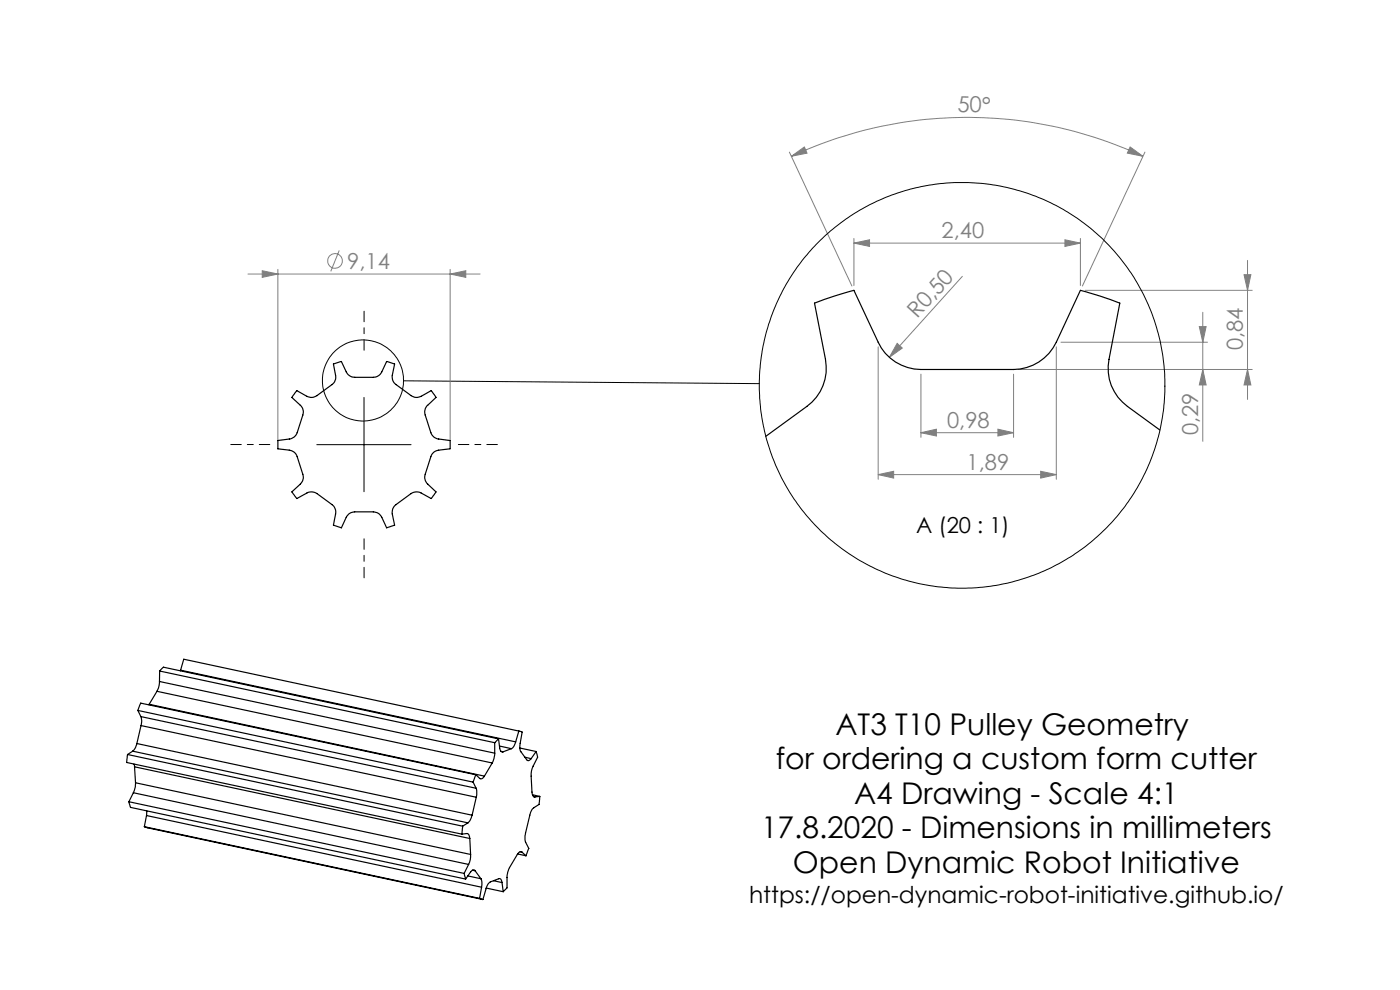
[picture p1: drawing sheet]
<svg xmlns="http://www.w3.org/2000/svg" width="297mm" height="210mm" viewBox="0 0 297 210" stroke-linecap="round" stroke-linejoin="round" font-family="sans-serif">
<g fill="none" stroke="#808080" stroke-width=".21">
<path d="M167.5 32.3l13.2 28.4M167.9 33.2l2.7-2 .6 1.3zM167.9 33.2a88.3 88.3 0 0 1 74.6 0M239.7 31.2l2.8 2-3.4-.7zM242.9 32.3l-13.3 28.4M52.6 58.1h49.2M55.6 57.4l3.3 .7-3.3 .7zM58.9 57.1v36.2M72 53.1l-1.8 4.5M95.5 58.1l3.3-.7v1.4zM95.5 57.1v36.2M181.2 51.6l3.3-.7v1.4z"/>
<path d="M181.2 50.6v10M181.2 51.6h48M204.2 58.6l-15.5 17.2M225.9 50.9l3.3 .7-3.3 .7zM229.2 50.6v10M263.9 58.3h1.5l-.7 3.3zM264.7 55.2v29.5M186.3 73.6v28.1M190.3 72.8l1.1 1-2.7 2zM195.4 79.4v13.4M215 79.4v13.4M216 78.4h49.6"/>
<path d="M224.1 73.6v28.1M225.1 72.6h31.1M230.2 61.6h35.4M254.4 69.3h1.5l-.7 3.3zM255.2 66.2v27.4M255.2 78.4l.7 3.3h-1.5zM264.7 78.4l.7 3.3h-1.5zM195.4 91.8l3.2-.8v1.5zM195.4 91.8h19.6M211.7 91l3.3 .8-3.3 .7zM220.8 100l3.3 .7-3.3 .7zM186.3 100.7l3.3-.7v1.4z"/>
<path d="M186.3 100.7h37.8"/>
<circle cx="71.1" cy="55.3" r="1.56"/>
</g>
<g fill="none" stroke="#000" stroke-width=".21">
<path d="M67.2 94.3h20M77.2 84.3v20M85.6 80.8l75.5 .6"/>
<circle cx="77" cy="80.7" r="8.6"/>
</g>
<path d="M77.2 74.3v-8.3M57.2 94.3h-8.2M97.2 94.3h8.3M77.2 114.3v8.3" fill="none" stroke="#000" stroke-width=".21" stroke-dasharray="15.2 1.3 1.3 1.3" stroke-dashoffset="13"/>
<g fill="#808080">
<path d="M190.3 72.8l1.1 1-2.7 2z"/>
<path d="M239.7 31.2l2.8 2-3.4-.7zM167.9 33.2l2.7-2 .6 1.3z"/>
<path d="M211.7 91l3.3 .8-3.3 .7zM195.4 91.8l3.2-.8v1.5zM220.8 100l3.3 .7-3.3 .7zM186.3 100.7l3.3-.7v1.4z"/>
<path d="M181.2 51.6l3.3-.7v1.4zM225.9 50.9l3.3 .7-3.3 .7z"/>
<path d="M95.5 58.1l3.3-.7v1.4zM55.6 57.4l3.3 .7-3.3 .7z"/>
<path d="M264.7 78.4l.7 3.3h-1.5zM263.9 58.3h1.5l-.7 3.3zM255.2 78.4l.7 3.3h-1.5zM254.4 69.3h1.5l-.7 3.3z"/>
</g>
<g fill="none" stroke="#000" stroke-width=".25">
<path d="M63 82.9l2.1 1.2a1.99 1.99 0 0 0 2.1-.2l3.2-2.3a2.02 2.02 0 0 0 .8-2l-.5-2.4 1.5-.5h.2l1 2.2a2.02 2.02 0 0 0 1.8 1.1h4a2.02 2.02 0 0 0 1.8-1.1l1-2.2 1.5 .4 .2 .1-.5 2.4a1.95 1.95 0 0 0 .8 2l3.2 2.3a1.99 1.99 0 0 0 2.2 .2l2.1-1.2 .6 .8 .4 .6-1.8 1.7a2 2 0 0 0-.5 2l1.2 3.8a1.97 1.97 0 0 0 1.7 1.3l2.4 .3v.3v1.5l-2.4 .3a1.93 1.93 0 0 0-1.7 1.4l-1.2 3.7a2.05 2.05 0 0 0 .5 2.1l1.8 1.6-.4 .6-.6 .9-2.1-1.2a2.08 2.08 0 0 0-2.2 .1l-3.2 2.3a1.97 1.97 0 0 0-.8 2l.5 2.4-1.7 .6-1-2.3a2.02 2.02 0 0 0-1.8-1.1h-4a2.02 2.02 0 0 0-1.8 1.1l-1 2.3-1.7-.6 .5-2.4a2.04 2.04 0 0 0-.8-2l-3.2-2.3a2.08 2.08 0 0 0-2.1-.1l-2.1 1.2-.8-1.1-.3-.4 1.8-1.6a2.05 2.05 0 0 0 .5-2.1l-1.2-3.7a1.93 1.93 0 0 0-1.6-1.4l-2.5-.3v-1.8l2.5-.3a1.97 1.97 0 0 0 1.6-1.3l1.2-3.8a2 2 0 0 0-.5-2l-1.8-1.7zM246.1 91.2l-6.9-5a9.9 9.9 0 0 1-3.9-10l2.3-11.9-4.2-1.5-4.2-1.2-5.1 11a10.1 10.1 0 0 1-9.1 5.8h-19.6a10 10 0 0 1-9.1-5.8l-5.1-11-4.2 1.2-4.2 1.5 2.3 11.9a10 10 0 0 1-3.9 10l-8.7 6.4M28.2 159.3l-1.1 .7M28.2 159.3l71.1 15.2M29 157.7l-.2 .8-.6 .8M29 157.7l71.2 15.2M29.2 150.7l.6-1.6 71.2 15.3M29.2 150.7l71.2 15.2M29.2 150.7l.7 1.3M29.9 152a2.84 2.84 0 0 1 0 1.9M29.9 152l71.1 15.2M29.9 153.9l71.1 15.2"/>
<path d="M29.9 153.9l-.9 3.8M31.6 149.4l71.2 15.2M31.6 149.4v.1M33.3 146.6l71.1 15.2M33.3 146.6l-1.7 2.8M33.8 144.6l-.2 1.3-.3 .7M33.8 144.6l71.2 15.2M33.9 142.3l.8-.8 71.1 15.2M33.9 142.3l71.1 15.2M33.9 142.3l-.1 2.3M38.3 142.2l71.1 15.2M38.3 142.2v.1"/>
<path d="M38.3 142.2l.7-2.4 71.1 15.3M105 159.8l-.2 1.1-.4 .9M105 157.5v2.3M105.8 156.7l-.8 .8M105.8 156.7l.2 2a.64 .64 0 0 0 .7 .8M106 158.2l2.5 .6M106.3 159.4l.4 .1M108.5 158.8l-1.8 .7M109.4 157.4a2.04 2.04 0 0 1-.9 1.4M110.1 155.1l.7 .2-.5 2.4a2.39 2.39 0 0 0 .2 1.8l1.2 1.6a.54 .54 0 0 0 .6 .2 .54 .54 0 0 0 .4-.4M110.1 155.1l-.7 2.3M110.3 158.7l3.4 .7"/>
<path d="M113.7 159.4l.4 1.2-1.2 2.4-.2 1.1 .2 3.9a.86 .86 0 0 0 .6 1M113.7 159.4l-1 1.5M27.1 160l-.2 1.7 71.1 15.2M27.1 160l71 15.3M27.3 170.1l.4 1.2 71.1 15.2M27.3 170.1l71.2 15.2M28.3 168.2l-1 1.9M28.3 168.2l71.1 15.2M28.4 162.1l.1 .6M28.5 162.7l71.2 15.2M28.5 162.7l.3 3.3M28.8 166l-.1 .9-.4 1.3"/>
<path d="M28.8 166l71 15.2M30.6 175.4l71.8 15.4M30.6 175.4l71.1 15.2M31.1 173l71.1 15.2M31.1 173l-.5 2.4M31.1 172v1M98 176.9l1.1-.1a.89 .89 0 0 1 .6 1.1M98.1 175.3l-.1 1.6M99.3 174.5l-1.2 .8M99.7 177.9l.1 3.3M100.2 172.9l-.4 1-.5 .6M100.4 165.9l.6 1.3"/>
<path d="M101 164.4l-.6 1.5M101 164.4l.8 .7a.71 .71 0 0 0 1-.5M101 167.2l.1 .6-.1 1.3M101 169.1l-.8 3.8M104.4 161.8l-1.6 2.8M111.3 160.6l1.4 .3M113 168.6l1.5 .3M113.2 169h.3M114.5 168.9l-.1 1.7-1.4 .9-.5 .9-1 4.4-.1 1.7 .8 1.5-.6 1.5M114.5 168.9l-1 .1M98.5 185.3l.3 1.2M99.2 185.8l2.8 .6"/>
<path d="M99.4 183.4l-.9 1.9M99.8 181.2v1.1l-.4 1.1M100.2 184.6l.6 .1M100.8 184.7a.56 .56 0 0 0-1 .3l-1 1.5M100.8 184.7l1.2 1.7M101.7 190.6l.7 .2M102 186.4l.2 .7v1.1M102.2 188.2l-.5 2.4M103.2 188.4l3.6 .8M104.7 186.8l1.8 .4M106.5 187.2a.64 .64 0 0 0-.7-.8l-1.8 .7a2.04 2.04 0 0 0-.9 1.4l-.7 2.3M106.5 187.2l.3 2"/>
<path d="M109.8 181.1l1.8 .4M110.3 180.7l.4 .1M110.7 180.8a.71 .71 0 0 0-1 .4l-1.8 3.3-.3 1.3v2.5l-.8 .9M110.7 180.8l.9 .7"/>
</g>
<circle cx="204.1" cy="81.8" r="43" fill="none" stroke="#000" stroke-width=".21"/>
<g font-size="6.3">
<text x="177.2" y="155.8">AT3 T10 Pulley Geometry</text>
<text x="164.6" y="163.2">for ordering a custom form cutter</text>
<text x="181.2" y="170.5">A4 Drawing - Scale 4:1</text>
<text x="161.4" y="177.9">17.8.2020 - Dimensions in millimeters</text>
<text x="168.2" y="185.2">Open Dynamic Robot Initiative</text>
</g>
<text font-size="4.9" x="158.9" y="191.5">https://open-dynamic-robot-initiative.github.io/</text>
<g font-size="4.7" fill="#808080">
<text x="203.1" y="23.8" transform="rotate(1 203.1 23.8)">50°</text>
<text x="199.8" y="50.5">2,40</text>
<text x="73.7" y="57">9,14</text>
<text x="194.6" y="67.7" transform="rotate(-48 194.6 67.7)">R0,50</text>
<text x="263.6" y="74.3" transform="rotate(-90 263.6 74.3)">0,84</text>
<text x="200.9" y="90.7">0,98</text>
<text x="254.2" y="92.3" transform="rotate(-90 254.2 92.3)">0,29</text>
<text x="205" y="99.7">1,89</text>
</g>
<text font-size="4.7" x="194.4" y="113.1">A (20 : 1)</text>
</svg>
